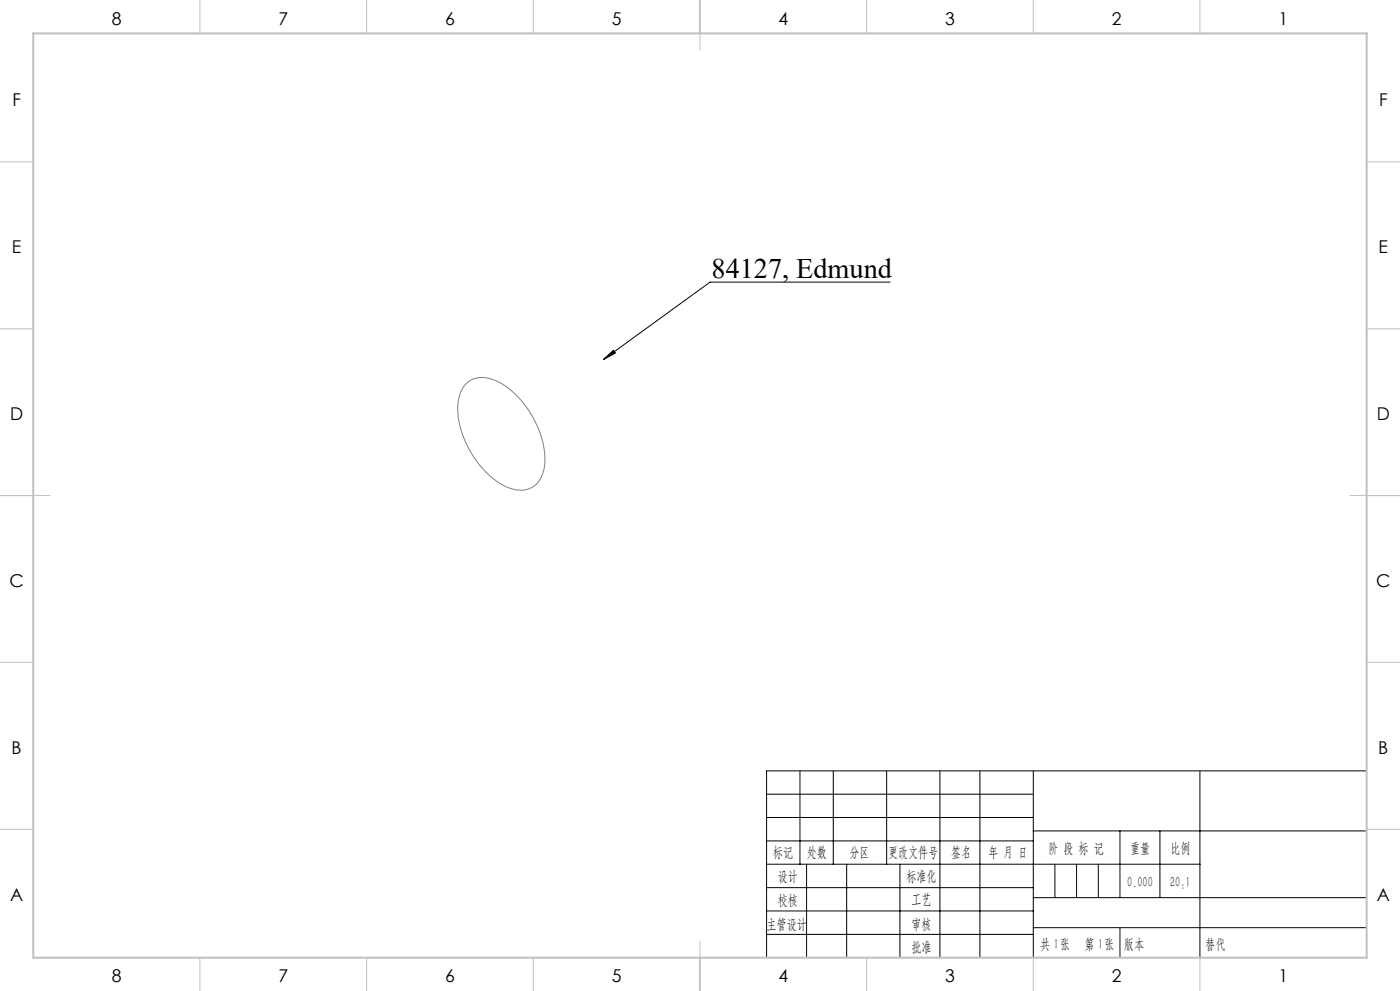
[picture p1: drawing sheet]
<svg xmlns="http://www.w3.org/2000/svg" width="420mm" height="297mm" viewBox="0 0 420 297" stroke-linecap="round" stroke-linejoin="round" font-family="sans-serif">
<path d="M140.2 114.7a8.4 8.4 0 0 1 9.7-.1 28.2 28.2 0 0 1 13.5 24.4 7.7 7.7 0 0 1-5.8 7.8 14.1 14.1 0 0 1-11.5-5 28.2 28.2 0 0 1-8.7-20.5 9.7 9.7 0 0 1 2.8-6.6z" fill="none" stroke="#808080" stroke-width=".3"/>
<g fill="none" stroke="#000" stroke-width=".3">
<path d="M267 84.6h-54l-32 23.2M181 107.8l3-2.8 .6 .8zM230 238h80M240 231v28M250 231v28M266 231v28M282 231v56M294 231v56M310 231v56M360 231v56M410 231h-180v56M230 245h80"/>
<path d="M230 252h80M230 259h130M242 259v28M254 259v28M270 259v28M310 249h100M336 249v20M348 249v20M230 266h80M230 273h80M310 269h100M310 278h100"/>
<path d="M230 280h80"/>
</g>
<path d="M316.5 259v10M323 259v10M329.5 259v10M336 278v9" fill="none" stroke="#0a0605" stroke-width=".3"/>
<g fill="none" stroke="#c0c0c0" stroke-width=".3">
<path d="M60 0v10M110 0v10M160 0v10M210 0v15M260 0v10M310 0v10M360 0v10M0 48.5h10M410 48.5h10M0 98.5h10M410 98.5h10M0 148.5h15"/>
<path d="M405 148.5h15M0 198.5h10M410 198.5h10M0 248.5h10M410 248.5h10M60 287v10M110 287v10M160 287v10M210 282v15M260 287v10M310 287v10M360 287v10"/>
</g>
<path d="M10 10h400v277h-400z" fill="none" stroke="#c0c0c0" stroke-width=".6"/>
<path d="M181 107.8l3-2.8 .6 .8z" fill="#000"/>
<text font-size="8.5" x="213.5" y="83.3">84127, Edmund</text>
<g font-size="5.3">
<text x="33.5" y="7.4">8</text>
<text x="83.5" y="7.4">7</text>
<text x="133.5" y="7.4">6</text>
<text x="183.5" y="7.4">5</text>
<text x="233.5" y="7.4">4</text>
<text x="283.5" y="7.4">3</text>
<text x="333.5" y="7.4">2</text>
<text x="383.5" y="7.4">1</text>
<text x="3.7" y="31.7">F</text>
<text x="413.7" y="31.7">F</text>
<text x="3.6" y="75.9">E</text>
<text x="413.6" y="75.9">E</text>
<text x="3" y="125.9">D</text>
<text x="413" y="125.9">D</text>
<text x="2.8" y="175.9">C</text>
<text x="412.8" y="175.9">C</text>
<text x="3.5" y="225.9">B</text>
<text x="413.5" y="225.9">B</text>
<text x="3" y="270.2">A</text>
<text x="413" y="270.2">A</text>
<text x="33.5" y="294.4">8</text>
<text x="83.5" y="294.4">7</text>
<text x="133.5" y="294.4">6</text>
<text x="183.5" y="294.4">5</text>
<text x="233.5" y="294.4">4</text>
<text x="283.5" y="294.4">3</text>
<text x="333.5" y="294.4">2</text>
<text x="383.5" y="294.4">1</text>
</g>
<g font-size="4.4">
<text x="231.9" y="256.9">标记</text>
<text x="242.1" y="256.9">处数</text>
<text x="254.9" y="256.9">分区</text>
<text x="266.5" y="256.9">更改文件号</text>
<text x="285.4" y="256.9">签名</text>
<text x="296.5" y="256.9">年 月 日</text>
<text x="314.5" y="255.6">阶 段 标 记</text>
<text x="339" y="255.6">重量</text>
<text x="351.1" y="255.6">比例</text>
<text x="233.3" y="263.9">设计</text>
<text x="271.9" y="263.9">标准化</text>
<text x="338.2" y="265.7">0.000</text>
<text x="351" y="265.7">20:1</text>
<text x="233.3" y="271.1">校核</text>
<text x="273.4" y="271">工艺</text>
<text x="229.9" y="278.3">主管设计</text>
<text x="273.4" y="278.3">审核</text>
<text x="273.4" y="285.2">批准</text>
<text x="312.1" y="284.4">共 张</text>
<text x="316.1" y="284.4">1</text>
<text x="325.3" y="284.4">第 张</text>
<text x="329.5" y="284.4">1</text>
<text x="337.1" y="284.4">版本</text>
</g>
<text font-size="4.4" fill="#0a0605" x="361.6" y="284.4">替代</text>
</svg>
